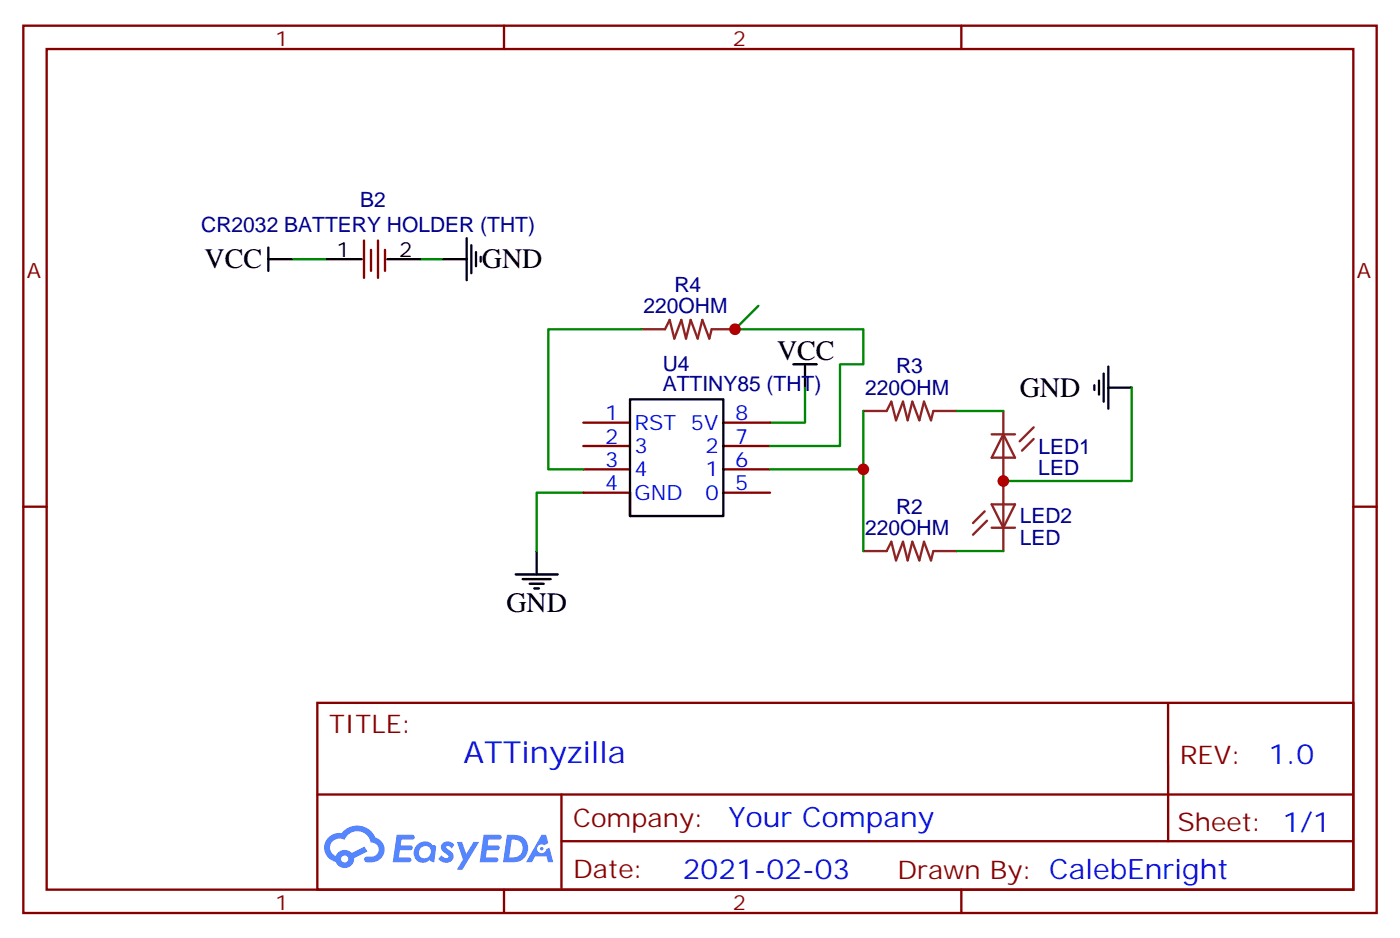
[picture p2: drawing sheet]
<svg xmlns="http://www.w3.org/2000/svg" width="212mm" height="142mm" viewBox="0 0 212 142" stroke-linecap="round" stroke-linejoin="round" font-family="sans-serif">
<g fill="none" stroke="#870000" stroke-width=".35">
<path d="M3.5 3.9h204.6v134h-204.6zM7.1 7.4h197.5v127h-197.5zM76.2 3.9v3.5M145.3 3.9v3.5M3.5 76.6h3.6M204.6 76.6h3.5M48 106.2h156.6v28.2h-156.6zM176.6 106.2v20.9M48 120h156.5M76.2 134.4v3.5M84.9 127.1h119.6M84.9 120v14.1"/>
<path d="M145.3 134.4v3.5"/>
</g>
<g fill="#5487ff">
<path d="M67 127.4a1.22 1.22 0 0 1 1.7 .2l-.4 .6-.3-.3-.3-.1-.2 .1v.2a1.74 1.74 0 0 1 1.1 1.3 1.22 1.22 0 0 1-.9 .9 1.22 1.22 0 0 1-1.2-.3l-.2-.2 .4-.6a.6 .6 0 0 0 .5 .5 .6 .6 0 0 0 .6-.3l-.1-.2a1.48 1.48 0 0 1-1-1.5z"/>
<path d="M60 126.1h1.5a1.22 1.22 0 0 1 1.2 .2 .37 .37 0 0 1-.4 .6h-1.6l-.1 .8h1.5a.37 .37 0 0 1 .3 .4 .37 .37 0 0 1-.4 .3h-1.5l-.2 1.1h.8a1.15 1.15 0 0 1 1.1 .2 .36 .36 0 0 1-.4 .6h-2.4z"/>
<path d="M73.1 126.1h1.5a1.23 1.23 0 0 1 1.2 .2 .37 .37 0 0 1-.3 .6h-1.7l-.1 .8h1.5a.37 .37 0 0 1 .4 .4 .37 .37 0 0 1-.4 .3h-1.6l-.2 1.1h.8a1.15 1.15 0 0 1 1.1 .2 .36 .36 0 0 1-.3 .6h-2.5z"/>
<path d="M81.9 126.1h.7l.3 1.3-.6 .3a.69 .69 0 0 0-1 .3 .69 .69 0 0 0 .4 .9 .69 .69 0 0 0 .9-.6l.5-.2 .5 2.2h-.7l-.3-.9h-1.7l-.5 .9h-.9z"/>
<path d="M69.1 127.2h.8l.6 1.8 1.1-1.8h.8l-2.5 4.2h-.8l.9-1.6z"/>
<path d="M76.7 126.1l-.6 4.2h1.3a2.1 2.1 0 0 0 2.4-1.6 2.1 2.1 0 0 0-1.3-2.5zM77.4 126.8a1.39 1.39 0 0 1 1.6 1.5 1.39 1.39 0 0 1-1.7 1.2h-.3z"/>
<path d="M63 127.7a1.48 1.48 0 0 0-.2 2 1.48 1.48 0 0 0 2 .4l.1-.2 .4 .3 .4 .1 .2-2.3-.1-.3h-.4a1.49 1.49 0 0 0-2.4 0zM63.6 128.1a.89 .89 0 0 1 1.4 0 .89 .89 0 0 1-.2 1.4 .89 .89 0 0 1-1.3-.1 .89 .89 0 0 1 .1-1.3z"/>
<path d="M49.7 126.5a2.18 2.18 0 0 0 1 3.7 1.44 1.44 0 0 0 1.7 .9 1.44 1.44 0 0 0 1.1-1.5l2.1-1-.5-.7-1.9 1a1.47 1.47 0 0 0-2.4 .4 1.39 1.39 0 0 1-.7-1.9 1.39 1.39 0 0 1 2-.5 2.08 2.08 0 0 1 2.1-1.3 2.08 2.08 0 0 1 1.9 1.7 1.07 1.07 0 0 1 1.2 1 1.07 1.07 0 0 1-1.1 1.1h-.6a.43 .43 0 0 0-.5 .4 .43 .43 0 0 0 .4 .5 2.06 2.06 0 0 0 2.1-.7 2.06 2.06 0 0 0 .3-2.2l-.7-.7-.5-.2a2.98 2.98 0 0 0-5-.6h-1.1zM51.6 129.8a.55 .55 0 0 1 1.1 0 .55 .55 0 0 1-1.1 0z"/>
<circle cx="81.9" cy="128.2" r=".26"/>
</g>
<g fill="none" stroke="#000" stroke-width=".35">
<path d="M40.6 39.2h3.5M40.6 37.4v3.5M49.4 39.2h5.3M58.6 39.2h4.9M67 39.2h3.6M70.6 36v6.3M71.3 37v4.3M72 38.1v2.1M72.7 38.8v.7M119.9 55h3.6M121.7 55v3.6M165.5 58.2v.7"/>
<path d="M166.2 57.5v2.1M166.9 56.4v4.3M167.6 58.6h3.5M167.6 55.4v6.3M95.2 74.4v3.6h14.2v-17.7h-14.2v17.7M78 86.8h6.3M79 87.5h4.3M80.1 88.2h2.1M80.8 88.9h.7M81.1 83.3v3.5"/>
</g>
<path d="M97 49.7h3.5l.7-1.4 .8 2.9 1-2.9 .7 2.9 .7-2.9 1.1 2.9 .7-2.9 1 2.9 .4-1.5h3.5M130.5 62.1h3.6l.7-1.4 .7 2.8 1-2.8 .7 2.8 .7-2.8 1.1 2.8 .7-2.8 1.1 2.8 .3-1.4h3.5M148.9 77.3l-1.8 1.7M149.2 78.7l-2.1 2.1M149.9 65.6h3.6M149.9 76.2h3.6l-1.8 3.5zM149.9 79.7h3.6M151.7 65.6l1.8 3.5h-3.6zM151.7 62.1v21.2M156.3 66.3l-1.8 1.8M156.3 64.6l-2.1 2.1M130.5 83.3h3.6l.7-1.5 .7 2.9 1-2.9 .7 2.9 .7-2.9 1.1 2.9 .7-2.9 1.1 2.9 .3-1.4h3.5" fill="none" stroke="#8c2424" stroke-width=".35"/>
<path d="M44.1 39.2h5.3M63.5 39.2h3.5M97 49.7h-14.1v21.2h5.3M114.7 46.2l-3.6 3.5h19.4v5.3h-3.5v12.4h-10.6M121.7 58.6v5.3h-5.3M171.1 58.6v14.1h-19.4M88.2 74.4h-7.1v8.9M116.4 70.9h14.1M130.5 62.1v21.2M144.6 62.1h7.1M144.6 83.3h7.1" fill="none" stroke="#008700" stroke-width=".35"/>
<path d="M55 36.3v5.7M56.1 37.7v3.2M57.1 36.3v5.7M58.2 37.7v3.2M88.2 63.9h7M88.2 67.4h7M88.2 70.9h7M88.2 74.4h7M109.4 63.9h7M109.4 67.4h7M109.4 70.9h7M109.4 74.4h7" fill="none" stroke="#870000" stroke-width=".35"/>
<g fill="#c00">
<circle cx="151.7" cy="72.7" r=".88"/>
<circle cx="130.5" cy="70.9" r=".88"/>
<circle cx="111.1" cy="49.7" r=".88"/>
</g>
<text font-size="4.6" fill="#00f" x="70.1" y="115.2">ATTinyzilla</text>
<g font-size="4.2">
<text x="30.9" y="40.6">VCC</text>
<text x="72.8" y="40.6">GND</text>
<text x="117.5" y="54.3">VCC</text>
<text x="154.2" y="60">GND</text>
<text x="76.6" y="92.4">GND</text>
</g>
<g font-size="4.2" fill="#00f">
<text x="191.8" y="115.4">1.0</text>
<text x="110.2" y="125">Your Company</text>
<text x="103.2" y="132.8">2021-02-03</text>
</g>
<g font-size="3.9" fill="#800">
<text x="49.7" y="110.8">TITLE:</text>
<text x="178.4" y="115.4">REV:</text>
<text x="86.6" y="125">Company:</text>
<text x="178" y="125.6">Sheet: 1/1</text>
<text x="86.6" y="132.6">Date:</text>
<text x="135.7" y="132.7">Drawn By: CalebEnright</text>
</g>
<g font-size="3.2" fill="#800">
<text x="41.6" y="6.9">1</text>
<text x="110.8" y="6.9">2</text>
<text x="4.1" y="42">A</text>
<text x="205.1" y="42">A</text>
<text x="41.6" y="137.4">1</text>
<text x="110.8" y="137.4">2</text>
</g>
<g font-size="3.2" fill="#000080">
<text x="30.4" y="35">CR2032 BATTERY HOLDER (THT)</text>
<text x="54.4" y="31.3">B2</text>
<text x="97.3" y="47.4">220OHM</text>
<text x="102" y="44.1">R4</text>
<text x="100.2" y="59.1">ATTINY85 (THT)</text>
<text x="100.2" y="56">U4</text>
<text x="130.8" y="59.7">220OHM</text>
<text x="135.5" y="56.4">R3</text>
<text x="157" y="71.7">LED</text>
<text x="157" y="68.5">LED1</text>
<text x="135.5" y="77.6">R2</text>
<text x="130.8" y="80.9">220OHM</text>
<text x="154.2" y="82.3">LED</text>
<text x="154.2" y="79.1">LED2</text>
</g>
<g font-size="3.2">
<text x="50.9" y="38.8">1</text>
<text x="60.3" y="38.8">2</text>
</g>
<g font-size="3.2" fill="#00f">
<text x="91.5" y="63.5">1</text>
<text x="96" y="64.9">RST 5V</text>
<text x="111.1" y="63.5">8</text>
<text x="91.5" y="67">2</text>
<text x="91.5" y="70.6">3</text>
<text x="96" y="68.4">3</text>
<text x="96" y="72">4</text>
<text x="106.6" y="68.4">2</text>
<text x="106.6" y="72">1</text>
<text x="111.1" y="67">7</text>
<text x="111.1" y="70.6">6</text>
<text x="91.5" y="74.1">4</text>
<text x="96" y="75.5">GND</text>
<text x="106.6" y="75.5">0</text>
<text x="111.1" y="74.1">5</text>
</g>
</svg>
